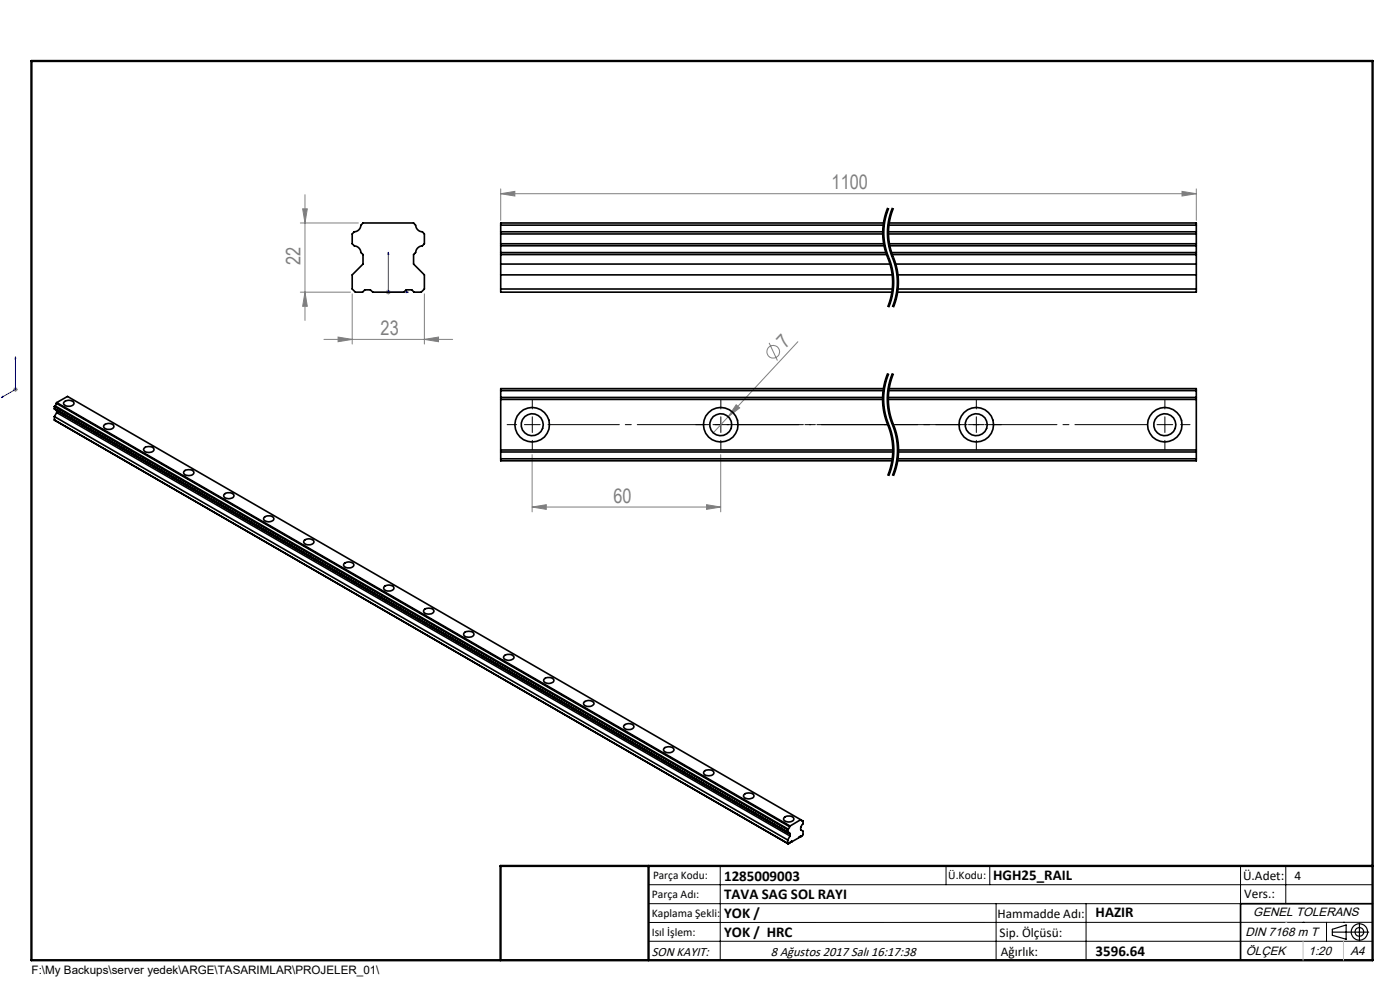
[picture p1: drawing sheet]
<svg xmlns="http://www.w3.org/2000/svg" width="297mm" height="210mm" viewBox="0 0 297 210" stroke-linecap="round" stroke-linejoin="round" font-family="sans-serif">
<g fill="none" stroke="#808080" stroke-width=".21">
<path d="M63.7 47.3h12.3M64.2 44.3h1l-.5 3zM64.7 41.3v26.7M106.2 41.1l3-.5v1zM106.2 40.1v6.6M106.2 41.1h147.6M250.8 40.6l3 .5-3 .5zM253.8 40.1v6.6M63.7 62h10.7M64.7 62l.5 3h-1zM68.7 72h27.3M71.7 71.5l3 .5-3 .5z"/>
<path d="M74.7 62.3v10.7M81.9 62h1M82 61.6l.7 .7M82.4 61.5v1M82.7 61.6l-.7 .7M90 72l3-.5v1zM90 62.3v10.7M163.2 72.7l1.7 3.8M169.3 72.5l-18 19.3M2.8 82.6h1M2.9 82.3l.7 .7M3.3 82.1v1"/>
<path d="M3.6 82.3l-.7 .7M112.9 96.4v12.2M152.9 96.4v12.2M156.2 85.9l.7 .6-2.4 1.9zM112.9 107.6l3-.5v.9zM112.9 107.6h40M149.9 107.1l3 .5-3 .4z"/>
<circle cx="164.1" cy="74.6" r="1.35"/>
</g>
<path d="M188.4 44.1a13.7 13.7 0 0 0 0 10.5M188.4 54.6a13.7 13.7 0 0 1 0 10.5M189.4 44.1a13.7 13.7 0 0 0 0 10.5M189.4 54.6a13.7 13.7 0 0 1 0 10.5" fill="none" stroke="#000" stroke-width=".21" stroke-dasharray="6.3 1.3 1.3 1.3" stroke-dashoffset="2.9" stroke-linecap="butt"/>
<g fill="none" stroke="#000" stroke-width=".21">
<path d="M187.2 48.3l.1 2.7 .4 2.2M187.7 45.6l-.5 2.7M187.7 53.2l1.2 3.5M187.9 52.5l.5 1.6M187.9 46.2l-.3 3.2 .3 3.1M188.2 48.3a16.2 16.2 0 0 0 1.6 7.9l.1 .5M188.3 44.1l-.6 1.5M188.4 54.1l.1 .2M188.4 44.1a14.3 14.3 0 0 0 .5 11.8 13.7 13.7 0 0 1-.5 9.2M188.5 54.3l.1 .3zM188.6 44.2l-.7 2M188.6 54.6l.9 3.1 .1 2.7"/>
<path d="M188.9 56.7l.4 3.2-.2 2.1-.3 1.6M189.3 44.1l-.7 2-.4 2.2M189.4 54.1a14.2 14.2 0 0 1 1.2 6.3M189.4 44.1a14.1 14.1 0 0 0 .4 11.5 13.7 13.7 0 0 1-.4 9.5M189.6 44.2a13.5 13.5 0 0 0-.2 9.9M189.9 56.7l.4 3.2-.2 2.1-.3 1.6M188.3 79.2l-.7 2.1M188.4 79.2a14.5 14.5 0 0 0 .4 11.9 14.1 14.1 0 0 1-.4 9.8M188.6 79.3l-.7 2.1-.3 2.2M188.8 63.6l-.5 1.5M189.3 79.2a14.3 14.3 0 0 0-1 7.7M189.4 79.2a14.5 14.5 0 0 0 .4 11.9 14.1 14.1 0 0 1-.4 9.8"/>
<path d="M189.6 79.3l-.7 2.1-.3 2.2M189.6 60.4l-.3 2.7-.7 2.1M189.8 63.6l-.5 1.5M190.6 60.4l-.3 2.7-.7 2.1M187.3 86.9l.3 1.1M187.5 85.2l.2 1.6M187.6 81.3l-.4 2.8 .1 2.8M187.6 88l.9 2.7M187.6 83.6l-.1 1.6M187.7 86.8l.7 2.7M188.3 86.9l.6 2.2a14.4 14.4 0 0 1 .4 11.8M188.4 89.5l.1 .3"/>
<path d="M188.5 90.7a14 14 0 0 1 0 9.6M188.5 89.8l.1 .2zM188.5 85.2l.2 1.6M188.6 83.6l-.1 1.6M188.6 90l.7 2.1M188.7 86.8l.7 2.7M189.3 92.2a14.3 14.3 0 0 1-.7 8.8M189.4 89.5l.9 2.6M190.3 92.2a14.3 14.3 0 0 1-.7 8.8M188.5 100.3l-.2 .6M137.6 187.7h153.6M137.6 191.7h153.6"/>
<path d="M137.6 199.7h153.6M152.8 183.7v20M200.7 183.7v4M210 183.7v4M211.3 191.7v12M230.4 191.7v12M263.2 183.7v20M272.8 183.7v8M276.4 195.6h.1M281.4 195.6v4.1M285 195.6h.1M291.2 195.6l-153.6 .1"/>
</g>
<path d="M188.4 79.2a14.1 14.1 0 0 0 0 10.9M189.4 79.2a14.1 14.1 0 0 0 0 10.9M188.4 90.1a14.1 14.1 0 0 1 0 10.8M189.4 90.1a14.1 14.1 0 0 1 0 10.8" fill="none" stroke="#000" stroke-width=".21" stroke-dasharray="6.3 1.3 1.3 1.3" stroke-dashoffset="2.7" stroke-linecap="butt"/>
<g fill="none" stroke="#000" stroke-width=".25">
<path d="M282.6 197.7h7.8M282.6 197.1l3-.9v3l-3-.8zM288.4 195.8v3.8M106.2 203.7h185"/>
<circle cx="288.4" cy="197.7" r="1.74"/>
<circle cx="288.4" cy="197.7" r=".93"/>
</g>
<path d="M82.4 53.5l.1 .4h-.2zM82.4 53.5v8.5h4.2M3.3 75.7l.1 .3-.2 .1zM3.3 75.7v6.9l-3 1.7M86.2 61.9l.4 .1-.4 .1zM.3 84.3l.3-.2v.2z" fill="none" stroke="#00f" stroke-width=".21"/>
<g fill="none" stroke="#000" stroke-width=".21" stroke-dasharray="15.2 1.3 1.3 1.3">
<path d="M109.6 90.1h-2M112.9 90.1v-1.7M112.9 90.1h-1.6M112.9 90.1v1.6M112.9 90.1h1.7M112.9 86.7v-2M112.9 93.4v2M149.6 90.1h-2M152.9 90.1v-1.7M152.9 90.1h-1.6M152.9 90.1v1.6M152.9 90.1h1.7"/>
<path d="M152.9 86.7v-2M152.9 93.4v2M188.4 90.1h-.8M207.1 90.1v-1.7M207.1 90.1h-1.6M207.1 90.1v1.6M207.1 90.1h1.7M207.1 86.7v-2M207.1 93.4v2M210.5 90.1h2M247.1 90.1v-1.7M247.1 90.1h-1.6"/>
<path d="M247.1 90.1v1.6M247.1 90.1h1.7M247.1 86.7v-2M247.1 93.4v2M250.5 90.1h2"/>
</g>
<path d="M189.4 90.1h14.4" fill="none" stroke="#000" stroke-width=".21" stroke-dasharray="15.2 1.3 1.3 1.3" stroke-dashoffset="10"/>
<path d="M116.3 90.1h72.1" fill="none" stroke="#000" stroke-width=".21" stroke-dasharray="15.2 1.3 1.3 1.3" stroke-dashoffset=".1"/>
<path d="M189.4 90.1h54.4" fill="none" stroke="#000" stroke-width=".21" stroke-dasharray="15.2 1.3 1.3 1.3" stroke-dashoffset="-.5"/>
<path d="M156.3 90.1h32.1" fill="none" stroke="#000" stroke-width=".21" stroke-dasharray="15.2 1.3 1.3 1.3" stroke-dashoffset="1.1"/>
<path d="M291.2 191.7h-28v12" fill="none" stroke="#000" stroke-width=".35"/>
<path d="M6.7 12.9h284.5v190.8h-284.5zM137.6 183.7v20M291.2 183.7h-185v20" fill="none" stroke="#000" stroke-width=".5"/>
<path d="M276.4 199.7v4M285 199.7v4" fill="none" stroke="#c0c0c0" stroke-width=".21"/>
<path d="M272.8 195.6h.1" fill="none" stroke="#c0c0c0" stroke-width=".25"/>
<path d="M.3 84.3h.3v-.2zM3.3 75.7l-.1 .4 .2-.1zM86.2 61.9l.4 .1-.4 .1zM82.4 53.5l.1 .4h-.2z" fill="#00f"/>
<g fill="#808080">
<path d="M156.2 85.9l.7 .6-2.4 1.9z"/>
<path d="M90 72l3-.5v1zM71.7 71.5l3 .5-3 .5zM250.8 40.6l3 .5-3 .5zM106.2 41.1l3-.5v1z"/>
<path d="M149.9 107.1l3 .5-3 .4zM112.9 107.6l3-.5v.9z"/>
<path d="M64.7 62l.5 3h-1zM64.2 44.3h1l-.5 3z"/>
</g>
<g fill="none" stroke="#000" stroke-width=".35">
<path d="M75.1 49.2a1.51 1.51 0 0 0 1.5-1.4l.4-.5h10.7l.5 .5a1.51 1.51 0 0 0 1.4 1.4l.4 .4v2.1l-.4 .4a1.58 1.58 0 0 0-1.4 1.5l-.5 .4v2l2.3 2.3v3l-.6 .7h-1.6l-.5-.5h-1.1l-.5 .5h-6.6l-.5-.5h-1.2l-.5 .5h-1.5l-.7-.7v-3l2.3-2.3v-2l-.4-.4a1.58 1.58 0 0 0-1.5-1.5l-.4-.4v-2.1zM106.2 47.8v1.4M106.2 52.1v1.5M106.2 53.6v8.4h83.1M106.2 49.6h81.2M106.2 49.2h81.2M106.2 52.1h81.4M106.2 51.7h81.4M106.2 58.3h83.2M106.2 56h82.7M106.2 47.8h81.3M106.2 53.6h81.8"/>
<path d="M106.2 54h82M106.2 49.2v2.9M187.5 47.3h-81.3v.5M188.3 49.6h65.5M188.3 49.2h65.5M188.5 47.8h65.3M188.5 47.3h65.3v.5M188.6 51.7h65.2M188.6 52.1h65.2M189 53.6h64.8M189.2 54h64.6M189.9 56h63.9"/>
<path d="M190.4 58.3h63.4M253.8 47.8v1.4M253.8 52.1v1.5M253.8 53.6v8.4h-63.5M253.8 49.2v2.9M106.2 61.3h83.2M190.4 61.3h63.4M11.5 86.2l155.6 89.8M11.5 86.7l156 90.1M11.5 86.2v.5M11.5 88.4v.7M11.5 86.7l.1 .1"/>
<path d="M11.5 88.4l155.6 89.8M11.5 89.1l155.8 89.9M11.5 89.1l.2 .1M11.6 86.1l155.6 89.8M11.6 86.1l-.1 .1M12 85.5l-.4 .6M12 85.5l155.5 89.9M12 87h.1M12 85.4v.1M12 85.4l155.6 89.8M12 85.4l2.3-1.3 155.6 89.8M12 87l155.6 89.8"/>
<path d="M12 87.5l-.5 .9M12 87.5l155.6 89.8M12 87v.5M13.7 85.2a1.36 1.36 0 0 1 2 .3 1.29 1.29 0 0 1-2.2 0zM22.1 90.1a1.36 1.36 0 0 1 2.1 .3 1.26 1.26 0 0 1-2.2 0zM30.6 95a1.36 1.36 0 0 1 2.1 .3 1.29 1.29 0 0 1-2.3 0zM39.1 99.9a1.36 1.36 0 0 1 2 .4 1.26 1.26 0 0 1-2.2 0zM106.2 95.9v1.4M106.2 82.9v1.4M106.2 84.3v11.6M106.2 97.3v.4h83.1M106.2 84.7h81.1"/>
<path d="M106.2 84.3h81.1M106.2 95.5h83.3M106.2 95.9h83.3M106.2 97.3h83.2M106.2 82.9h81.2M187.5 82.4h-81.3v.5M188.3 84.7h65.5M188.3 84.3h65.5M188.5 82.9h65.3M188.5 82.4h65.3v.5M190.4 97.3h63.4M190.5 95.5h63.3"/>
<path d="M190.5 95.9h63.3M253.8 95.9v1.4M253.8 82.9v1.4M253.8 84.3v11.6M253.8 97.3v.4h-63.5M47.6 104.8a1.31 1.31 0 0 1 2 .4 1.26 1.26 0 0 1-2.2 0zM56.1 109.7a1.31 1.31 0 0 1 2 .4 1.26 1.26 0 0 1-2.2 0zM64.6 114.6a1.36 1.36 0 0 1 2 .3 1.26 1.26 0 0 1-2.2 0zM73 119.5a1.36 1.36 0 0 1 2.1 .3 1.26 1.26 0 0 1-2.2 0zM81.5 124.4a1.36 1.36 0 0 1 2.1 .3 1.26 1.26 0 0 1-2.2 0zM90 129.3a1.41 1.41 0 0 1 2.1 .3 1.29 1.29 0 0 1-2.2 0zM98.5 134.2a1.36 1.36 0 0 1 2 .3 1.26 1.26 0 0 1-2.1 0z"/>
<path d="M107 139.1a1.35 1.35 0 0 1 2 .3 1.29 1.29 0 0 1-2.2 0zM115.5 144a1.31 1.31 0 0 1 2 .3 1.26 1.26 0 0 1-2.2 0zM123.9 148.9a1.39 1.39 0 0 1 2.1 .3 1.29 1.29 0 0 1-2.2 0zM132.4 153.8a1.36 1.36 0 0 1 2.1 .3 1.26 1.26 0 0 1-2.2 0zM140.9 158.7a1.39 1.39 0 0 1 2.1 .3 1.29 1.29 0 0 1-2.2 0zM149.4 163.6a1.36 1.36 0 0 1 2 .3 1.26 1.26 0 0 1-2.1 0zM157.8 168.7a1.38 1.38 0 0 1 2.1 .1 1.29 1.29 0 0 1-2.2 0zM166.4 173.4a1.31 1.31 0 0 1 2 .3 1.26 1.26 0 0 1-2.2 0zM167.1 176v.6h.3l.1 .2M167.1 178.2v.7l.2 .1M167.2 175.9l-.1 .1M167.5 175.4l-.3 .5"/>
<path d="M167.5 176.8h.1M167.6 177.3l-.5 .9M167.6 176.8v.5M167.6 175.2l-.1 .2M169.9 173.9l-2.3 1.3M169.9 173.9h.1M170 173.9l.1 .3 .2-.1M170 173.9l.3 .2M170.3 174.1l.1 .6-.5 .8v.5l.5 .3-.2 1-2.5 1.3-.4 .4"/>
<circle cx="112.9" cy="90.1" r="2.34"/>
<circle cx="112.9" cy="90.1" r="3.7"/>
<circle cx="152.9" cy="90.1" r="2.34"/>
<circle cx="152.9" cy="90.1" r="3.7"/>
<circle cx="207.1" cy="90.1" r="2.34"/>
<circle cx="207.1" cy="90.1" r="3.7"/>
<circle cx="247.1" cy="90.1" r="2.34"/>
<circle cx="247.1" cy="90.1" r="3.7"/>
</g>
<g font-size="4.2" fill="#808080">
<text x="176.4" y="40.1">1100</text>
<text x="63.8" y="56.1" transform="rotate(-90 63.8 56.1)">22</text>
<text x="80.7" y="71">23</text>
<text x="166.6" y="74" transform="rotate(-47 166.6 74)">7</text>
<text x="130.2" y="106.6">60</text>
</g>
<g font-size="3.2">
<text x="153.6" y="186.8">1285009003</text>
<text x="153.6" y="190.8">TAVA SAG SOL RAYI</text>
<text x="210.7" y="186.6">HGH25_RAIL</text>
<text x="153.6" y="194.8">YOK /</text>
<text x="232.4" y="194.5">HAZIR</text>
<text x="153.6" y="198.8">YOK / HRC</text>
<text x="232.4" y="202.8">3596.64</text>
</g>
<g font-size="2.8">
<text x="263.7" y="186.7">Ü.Adet:</text>
<text x="263.9" y="190.5">Vers.:</text>
<text x="274.6" y="186.7">4</text>
<text x="211.6" y="194.8">Hammadde Adı:</text>
<text x="138.3" y="202.8">SON KAYIT:</text>
<text x="163.5" y="202.8">8 Ağustos 2017 Salı 16:17:38</text>
<text x="212.1" y="198.7">Sip. Ölçüsü:</text>
<text x="212.3" y="202.7">Ağırlık:</text>
</g>
<g font-size="2.6">
<text x="265.9" y="194.4">GENEL TOLERANS</text>
<text x="264.2" y="198.5">DIN 7168 m T</text>
<text x="264.3" y="202.6">ÖLÇEK</text>
<text x="277.6" y="202.6">1:20</text>
<text x="286.5" y="202.6">A4</text>
</g>
<g font-size="2.5">
<text x="138.3" y="190.5">Parça Adı:</text>
<text x="138.5" y="186.5">Parça Kodu:</text>
<text x="201.2" y="186.5">Ü.Kodu:</text>
<text x="138.3" y="194.5">Kaplama Şekli:</text>
<text x="138.3" y="198.6">Isıl İşlem:</text>
<text x="6.7" y="206.7">F:\My Backups\server yedek\ARGE\TASARIMLAR\PROJELER_01\</text>
</g>
</svg>
